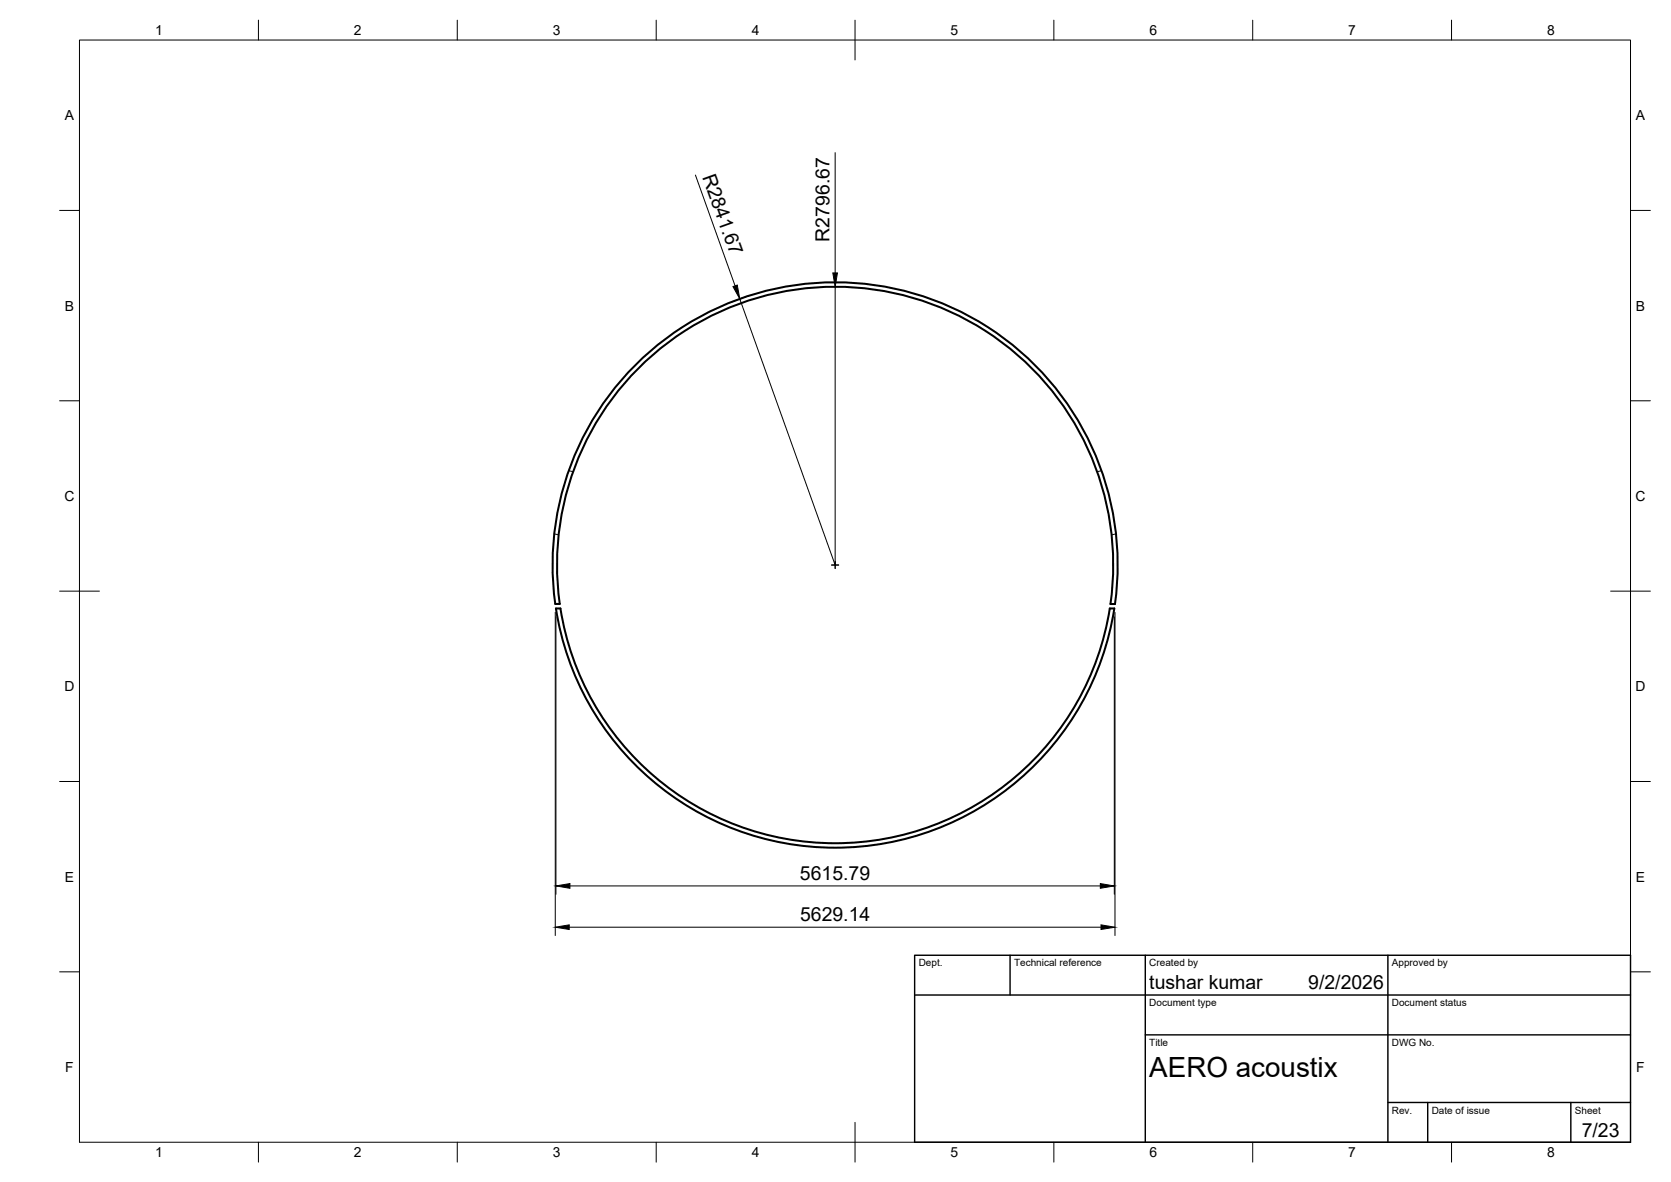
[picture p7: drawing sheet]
<svg xmlns="http://www.w3.org/2000/svg" width="420mm" height="297mm" viewBox="0 0 420 297" stroke-linecap="round" stroke-linejoin="round" font-family="sans-serif">
<!-- layer: Visible -->
<path d="M160.9 90.6a71 71 0 0 1 81.5-11.8 71 71 0 0 1 37.9 73h-1.1a69.9 69.9 0 0 0-69.2-79.7 69.9 69.9 0 0 0-69.2 79.7l-1.2-.1a71.1 71.1 0 0 1 21.3-61.1zM139.8 152.9a71 71 0 0 0 70.2 60.1 71 71 0 0 0 70.2-60.1M139.8 152.9h1.1M140.9 152.9a69.9 69.9 0 0 0 69.1 59 69.9 69.9 0 0 0 69-59M279 152.9h1.2" fill="none" stroke="#000" stroke-width=".51"/>
<!-- layer: Hidden -->
<path d="M143 118.3l1.1 .2M277 118.3l-1.1 .2M139.4 134.2l1.1 .2M280.6 134.2l-1.1 .2" fill="none" stroke="#000" stroke-width=".25"/>
<!-- layer: BORDER -->
<g fill="none" stroke="#000" stroke-width=".25">
<path d="M20 10.1h390v276.9h-390zM65 5.1v5M115 5.1v5M165 5.1v5M215 5.1v10M265 5.1v5M315 5.1v5M365 5.1v5M15 52.9h5M410 52.9h5M15 100.7h5M410 100.7h5"/>
<path d="M15 148.6h10M405 148.6h10M15 196.4h5M410 196.4h5M15 244.2h5M410 244.2h5M65 287v5M115 287v5M165 287v5M215 282.1v9.9M265 287v5M315 287v5"/>
<path d="M365 287v5"/>
</g>
<!-- layer: TITLEBLOCK -->
<path d="M230 240.1h180v46.9h-180zM230 250h180M254 240.1v9.9M288 240.1v46.9M349 240.1v46.9M288 260.1h122M349 277.1h61M359 277.1v9.9M395 277.1v9.9" fill="none" stroke="#000" stroke-width=".36"/>
<!-- layer: Smart Centers -->
<path d="M209.1 142h1.8M210 141.1v1.8" fill="none" stroke="#000" stroke-width=".25"/>
<!-- layer: FD_Dimensions -->
<path d="M210 38.4v30.2M174.9 44l9.9 27.8M188.6 74.2l-4.5 1.6M210 72.1v69.9l-24-66.9M139.6 153.9v81.2M139.8 155v69.7M280.2 155v69.7M280.4 153.9v81.2M143.1 233h133.7M143.3 222.6h133.4" fill="none" stroke="#000" stroke-width=".25"/>
<path d="M184.3 72l1.1-.4 .6 3.5zM209.4 68.6h1.2l-.6 3.5zM139.6 233l3.5-.6v1.2zM139.8 222.6l3.5-.6v1.2zM276.7 222l3.5 .6-3.5 .6zM276.8 232.4l3.6 .6-3.6 .6z" fill="#000" stroke="#000" stroke-width=".25"/>
<text font-size="7" x="289" y="270.6">AERO acoustix</text>
<g font-size="4.9">
<text x="176.6" y="44.5" transform="rotate(70 176.6 44.5)">R2841.67</text>
<text x="208.5" y="60.7" transform="rotate(-90 208.5 60.7)">R2796.67</text>
<text x="201.1" y="221.2">5615.79</text>
<text x="201.2" y="231.5">5629.14</text>
<text x="289" y="248.5">tushar kumar</text>
<text x="329" y="248.5">9/2/2026</text>
<text x="397.7" y="285.7">7/23</text>
</g>
<g font-size="3.5">
<text x="39" y="8.8">1</text>
<text x="89" y="8.8">2</text>
<text x="139" y="8.8">3</text>
<text x="189" y="8.8">4</text>
<text x="239" y="8.8">5</text>
<text x="289" y="8.8">6</text>
<text x="339" y="8.8">7</text>
<text x="389" y="8.8">8</text>
<text x="16.3" y="30.2">A</text>
<text x="411.3" y="30.2">A</text>
<text x="16.3" y="78">B</text>
<text x="411.3" y="78">B</text>
<text x="16.2" y="125.9">C</text>
<text x="411.2" y="125.9">C</text>
<text x="16.2" y="173.7">D</text>
<text x="411.2" y="173.7">D</text>
<text x="16.3" y="221.6">E</text>
<text x="411.3" y="221.6">E</text>
<text x="16.4" y="269.4">F</text>
<text x="411.4" y="269.4">F</text>
<text x="39" y="290.8">1</text>
<text x="89" y="290.8">2</text>
<text x="139" y="290.8">3</text>
<text x="189" y="290.8">4</text>
<text x="239" y="290.8">5</text>
<text x="289" y="290.8">6</text>
<text x="339" y="290.8">7</text>
<text x="389" y="290.8">8</text>
</g>
<g font-size="2.5">
<text x="231" y="242.9">Dept.</text>
<text x="255" y="242.9">Technical reference</text>
<text x="289" y="242.9">Created by</text>
<text x="350" y="242.9">Approved by</text>
<text x="289" y="252.8">Document type</text>
<text x="350" y="252.8">Document status</text>
<text x="289" y="262.9">Title</text>
<text x="350" y="262.9">DWG No.</text>
<text x="350" y="279.9">Rev.</text>
<text x="360" y="279.9">Date of issue</text>
<text x="396" y="279.9">Sheet</text>
</g>
</svg>
